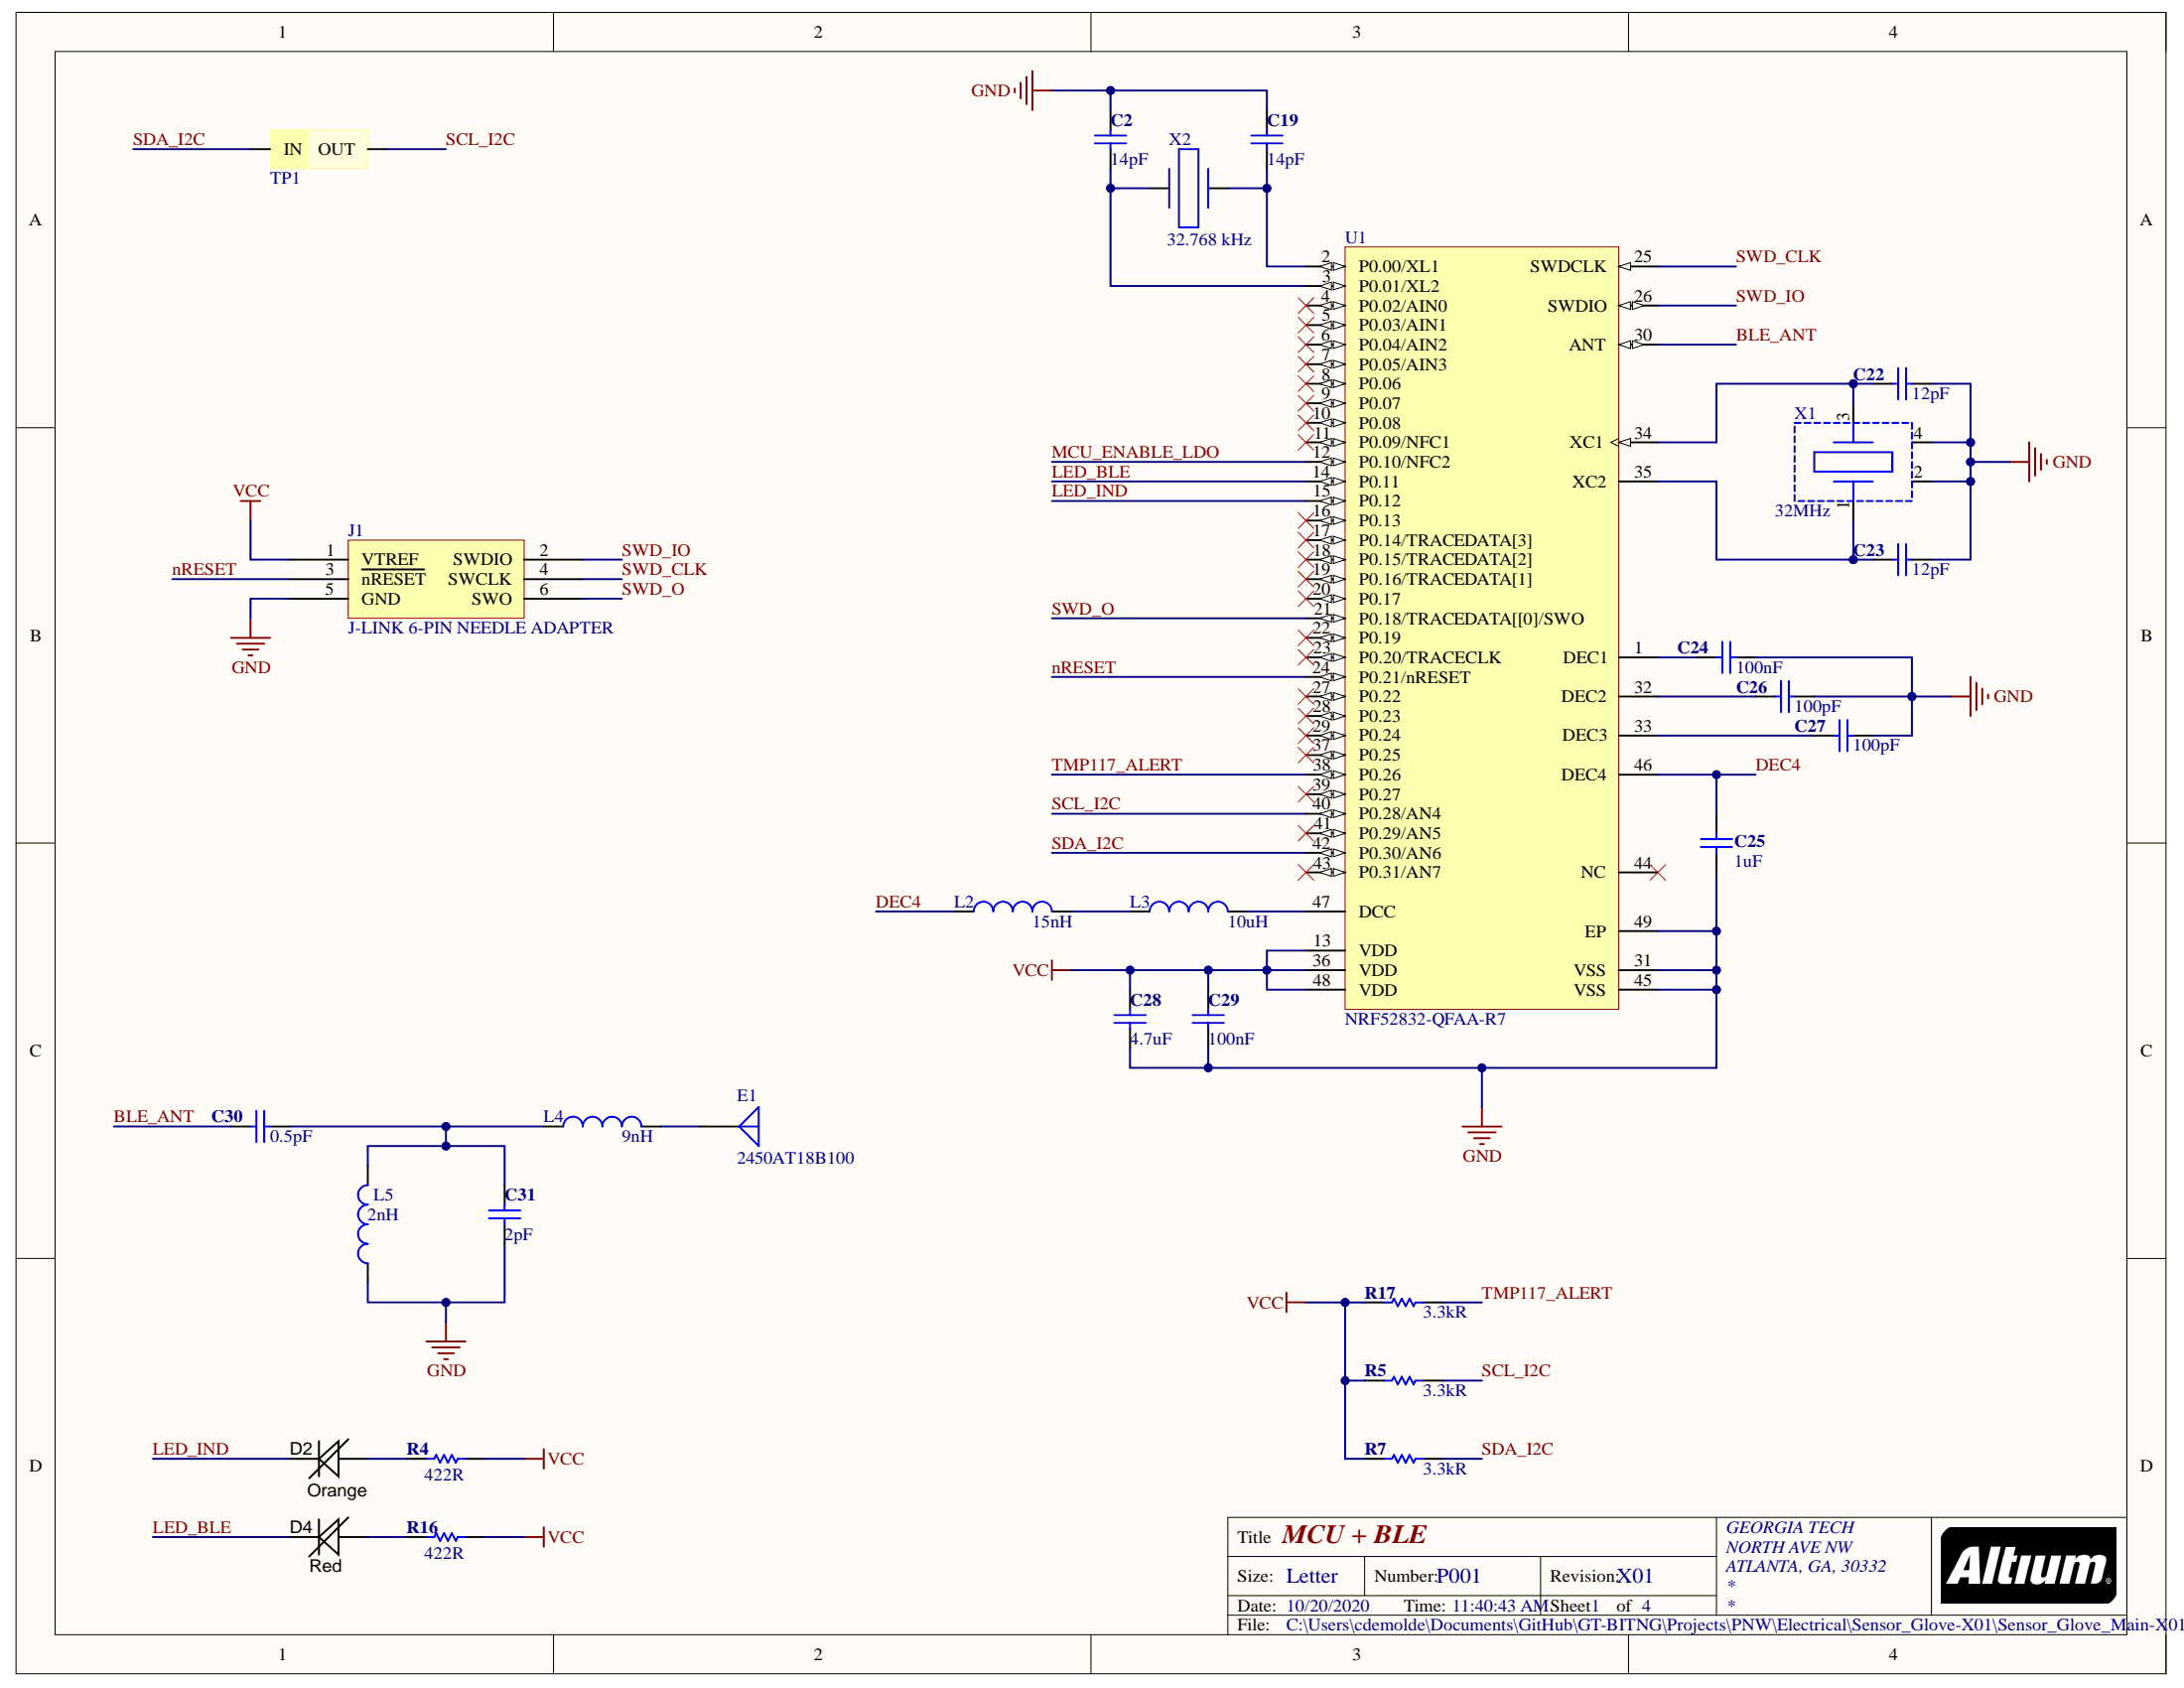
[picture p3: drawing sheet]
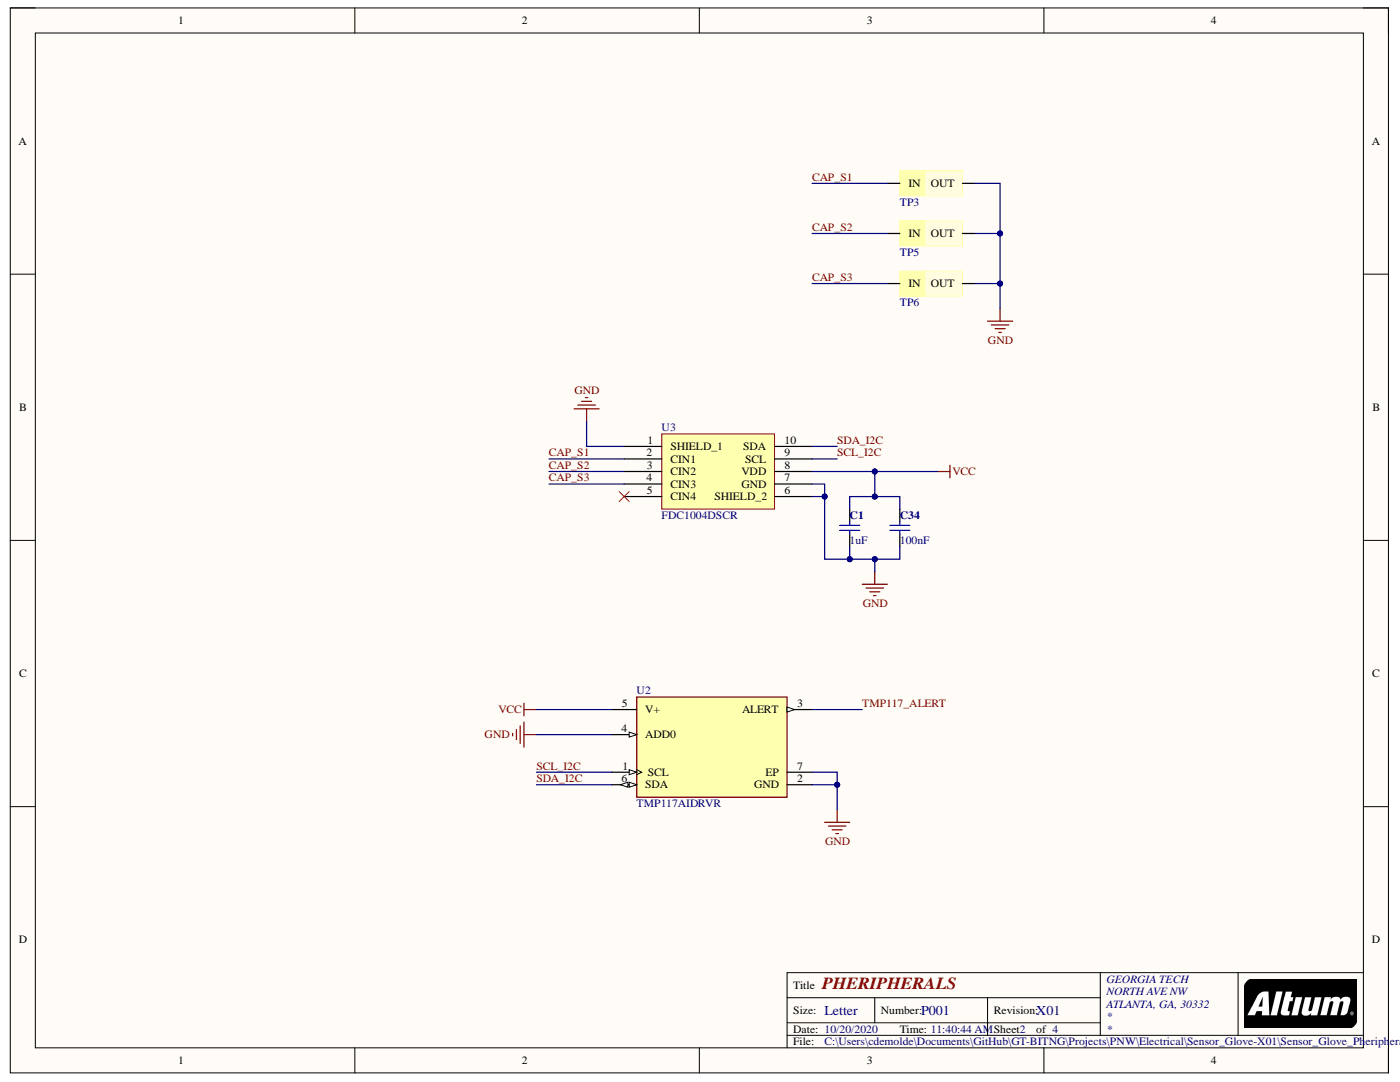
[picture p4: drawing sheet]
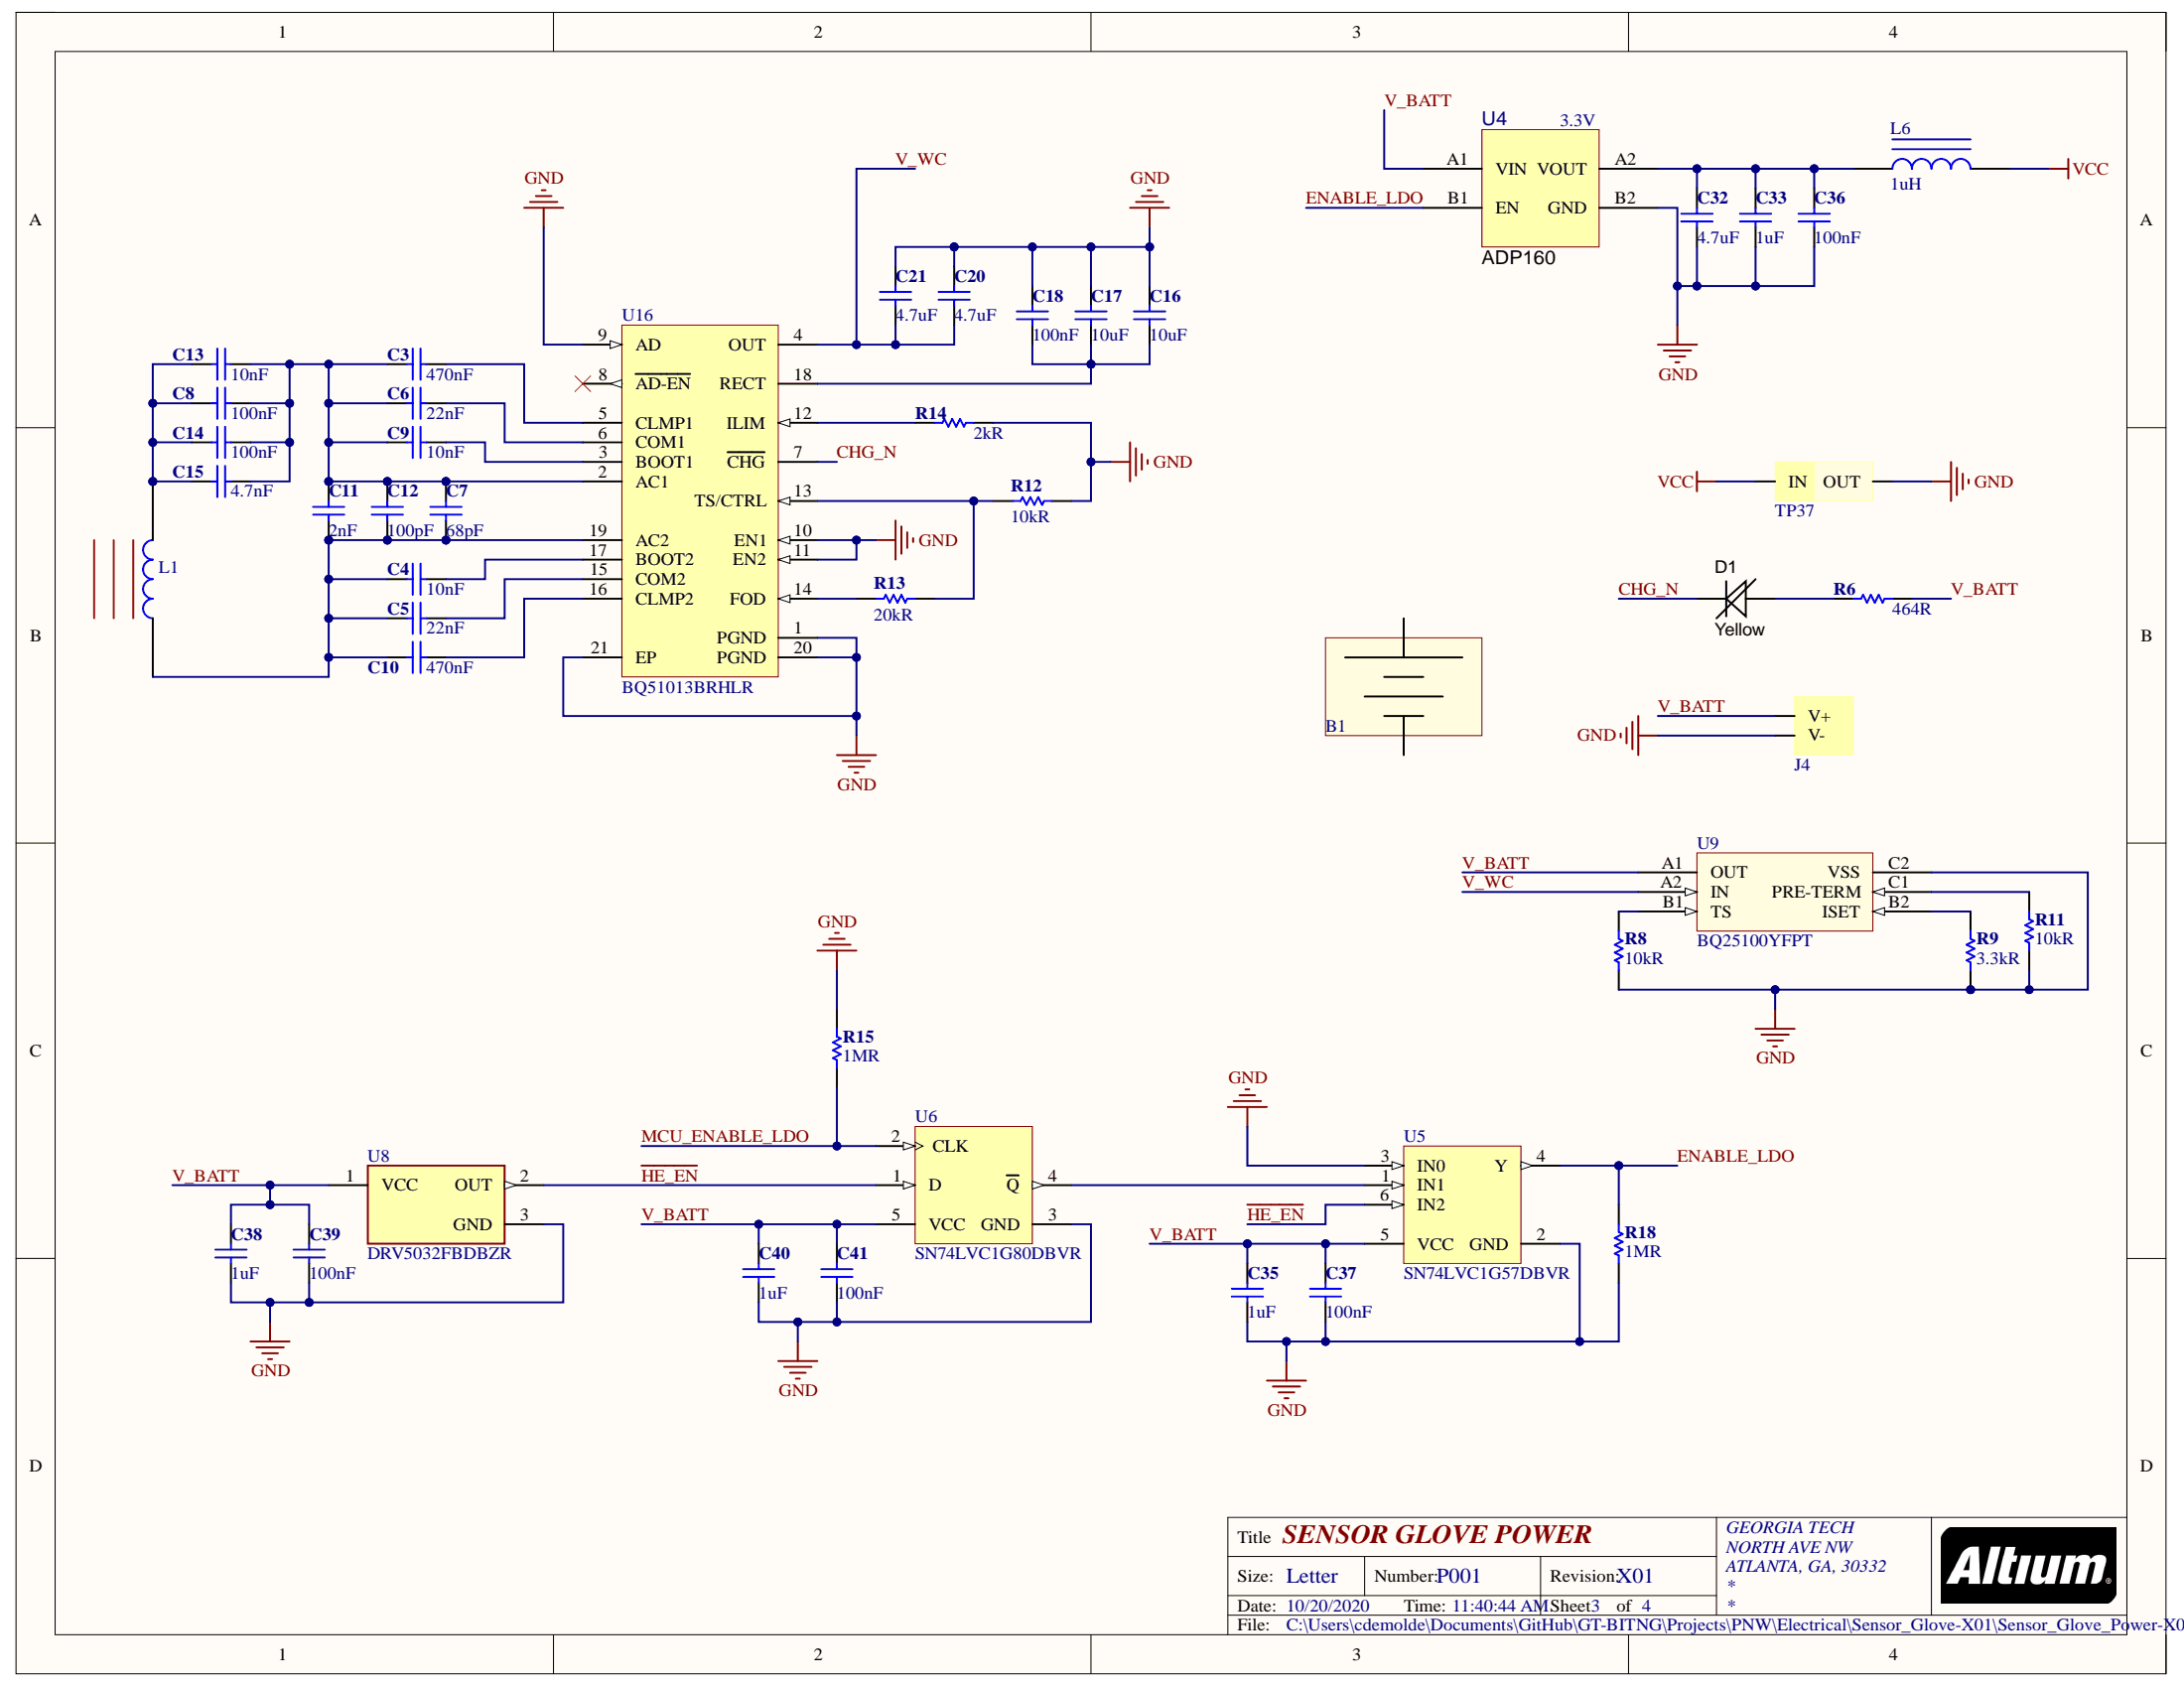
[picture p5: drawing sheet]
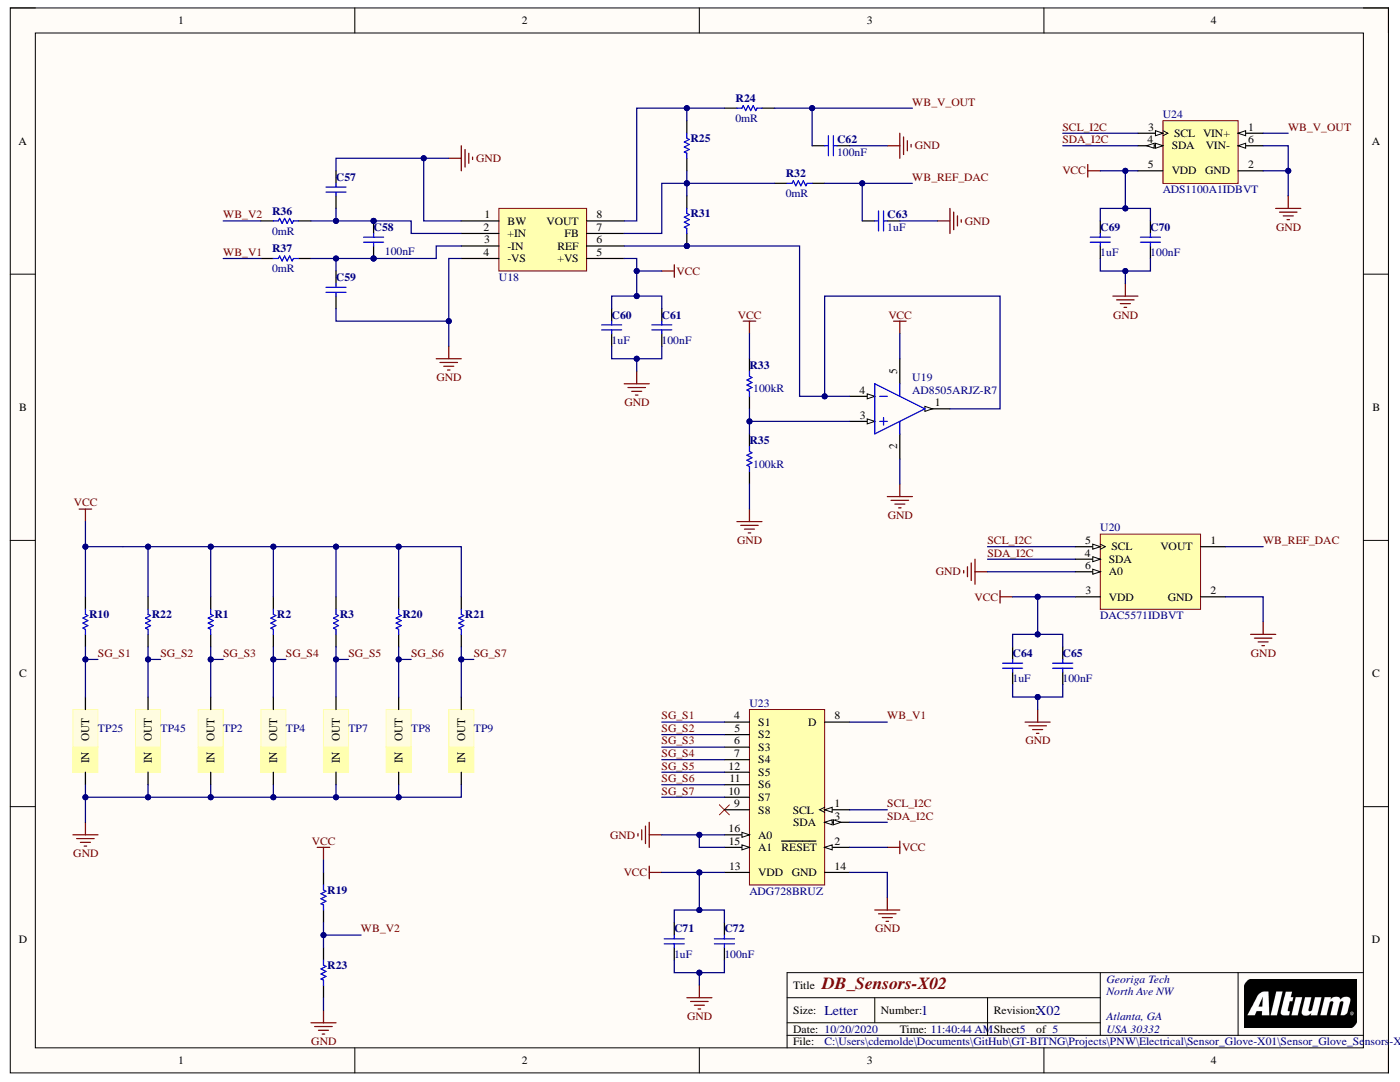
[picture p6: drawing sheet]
# Altium project Sensor_Glove-X01.PrjPcb
Author: C. DEMOLDER
4 sheets, 126 parts. Net scope: global (net labels, ports and power ports of the same name join across sheets).
Board file: Sensor_Glove-X01.PcbDoc
Sheets:
  Sensor_Glove_Main-X01.SchDoc
  Sensor_Glove_Pheripherals-X01.SchDoc
  Sensor_Glove_Power-X01.SchDoc
  Sensor_Glove_Sensors-X01.SchDoc

## Sheet Sensor_Glove_Main-X01.SchDoc: MCU + BLE
size Letter; Author: C. DEMOLDER; CompanyName: GTBID; DrawnBy: C. DEMOLDER; Engineer: C. DEMOLDER; Organization: GEORGIA TECH; Address1: NORTH AVE NW; Address2: ATLANTA, GA, 30332; DocumentNumber: P001; Revision: X01; SheetNumber: 1; SheetTotal: 4

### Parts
C2  14pF  [C0402]
C19  14pF  [C0402]
C22  12pF  [C0402]
C23  12pF  [C0402]
C24  100nF  [C0402]
C25  1uF  [C0402]
C26  100pF  [C0402]
C27  100pF  [C0402]
C28  4.7uF  [C0402]
C29  100nF  [C0402]
C30  0.5pF  [C0402]
C31  2pF  [C0402]
D2  Orange  [LED_0402]
D4  Red  [LED_0402]
E1  2450AT18B100  [2450AT18B100]
J1  J-LINK 6-PIN NEEDLE ADAPTER  [J-LINK 6 PIN NEEDLE]
L2  15nH  [L0402]
L3  10uH  [L0603]
L4  9nH  [L0402]
L5  2nH  [L0402]
R4  422R  [R0402]
R5  3.3kR  [R0402]
R7  3.3kR  [R0402]
R16  422R  [R0402]
R17  3.3kR  [R0402]
TP1  JUMPER  [JUMPER]  (value not drawn)
U1  NRF52832-QFAA-R7  [NRF52832-QFAA-R7]
X1  32MHz  [CRYSTAL_1MM6_X_1MM2]
X2  32.768 kHz  [CRYSTAL_1MM2_X_1MM0]

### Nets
GND: C2.1 C19.1 C22.2 C23.2 C24.2 C25.1 C26.2 C27.2 C28.2 C29.1 C31.2 J1.5(GND) L5.1 U1.31(VSS) U1.45(VSS) U1.49(EP) X1.2(GND) X1.4(GND)
VCC: C28.1 C29.2 J1.1(VTREF) R4.1 R5.1 R7.1 R16.1 R17.1 U1.13(VDD) U1.36(VDD) U1.48(VDD)
BLE_ANT: C30.1 U1.30(ANT)
DEC4: C25.2 L2.1 U1.46(DEC4)
LED_BLE: D4.K U1.14(P0.11)
LED_IND: D2.K U1.15(P0.12)
MCU_ENABLE_LDO: U1.12(P0.10/NFC2)
nRESET: J1.3(~{nRESET}) U1.24(P0.21/nRESET)
SCL_I2C: R5.2 TP1.2(OUT) U1.40(P0.28/AN4)
SDA_I2C: R7.2 TP1.1(IN) U1.42(P0.30/AN6)
SWD_CLK: J1.4(SWCLK) U1.25(SWDCLK)
SWD_IO: J1.2(SWDIO) U1.26(SWDIO)
SWD_O: J1.6(SWO) U1.21(P0.18/TRACEDATA[[0]/SWO)
TMP117_ALERT: R17.2 U1.38(P0.26)
NetC2_2: C2.2 U1.3(P0.01/XL2) X2.1
NetC19_2: C19.2 U1.2(P0.00/XL1) X2.2
NetC22_1: C22.1 U1.34(XC1) X1.3
NetC23_1: C23.1 U1.35(XC2) X1.1
NetC24_1: C24.1 U1.1(DEC1)
NetC26_1: C26.1 U1.32(DEC2)
NetC27_1: C27.1 U1.33(DEC3)
NetC30_2: C30.2 C31.1 L4.1 L5.2
NetD2_A: D2.A R4.2
NetD4_A: D4.A R16.2
NetE1_1: E1.1(A) L4.2
NetL2_2: L2.2 L3.1
NetL3_2: L3.2 U1.47(DCC)

Not connected (* = marked no-connect by the designer): U1 4(P0.02/AIN0)* 5(P0.03/AIN1)* 6(P0.04/AIN2)* 7(P0.05/AIN3)* 8(P0.06)* 9(P0.07)* 10(P0.08)* 11(P0.09/NFC1)* 16(P0.13)* 17(P0.14/TRACEDATA[3])* 18(P0.15/TRACEDATA[2])* 19(P0.16/TRACEDATA[1])* 20(P0.17)* 22(P0.19)* 23(P0.20/TRACECLK)* 27(P0.22)* 28(P0.23)* 29(P0.24)* 37(P0.25)* 39(P0.27)* 41(P0.29/AN5)* 43(P0.31/AN7)* 44(NC)*

## Sheet Sensor_Glove_Pheripherals-X01.SchDoc: PHERIPHERALS
size Letter; Author: C. DEMOLDER; CompanyName: GTBID; DrawnBy: C. DEMOLDER; Engineer: C. DEMOLDER; Organization: GEORGIA TECH; Address1: NORTH AVE NW; Address2: ATLANTA, GA, 30332; DocumentNumber: P001; Revision: X01; SheetNumber: 2; SheetTotal: 4

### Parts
C1  1uF  [C0402]
C34  100nF  [C0402]
TP3  JUMPER  [JUMPER]  (value not drawn)
TP5  JUMPER  [JUMPER]  (value not drawn)
TP6  JUMPER  [JUMPER]  (value not drawn)
U2  TMP117AIDRVR  [TMP117AIDRVR]
U3  Manufacturer Part Number: FDC1004DSCR  [WSON-10 3X3MM]  (hidden comment: 4 CHANNEL CDC)

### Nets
GND: C1.2 C34.2 TP3.2(OUT) TP5.2(OUT) TP6.2(OUT) U2.2(GND) U2.4(ADD0) U2.7(EP) U3.1(SHIELD_1) U3.6(SHIELD_2) U3.7(GND)
VCC: C1.1 C34.1 U2.5(V+) U3.8(VDD)
CAP_S1: TP3.1(IN) U3.2(CIN1)
CAP_S2: TP5.1(IN) U3.3(CIN2)
CAP_S3: TP6.1(IN) U3.4(CIN3)
SCL_I2C: U2.1(SCL) U3.9(SCL)
SDA_I2C: U2.6(SDA) U3.10(SDA)
TMP117_ALERT: U2.3(ALERT)

Not connected (* = marked no-connect by the designer): U3 5(CIN4)*

## Sheet Sensor_Glove_Power-X01.SchDoc: SENSOR GLOVE POWER
size Letter; Author: C. DEMOLDER; Engineer: C. DEMOLDER; Organization: GEORGIA TECH; Address1: NORTH AVE NW; Address2: ATLANTA, GA, 30332; DocumentNumber: P001; Revision: X01; SheetNumber: 3; SheetTotal: 4

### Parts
B1  40 mAh BATTERY  [BATTERY]  (value not drawn)
C3  470nF  [C0402]
C4  10nF  [C0402]
C5  22nF  [C0402]
C6  22nF  [C0402]
C7  68pF  [C0402]
C8  100nF  [C0402]
C9  10nF  [C0402]
C10  470nF  [C0402]
C11  2nF  [C0402]
C12  100pF  [C0402]
C13  10nF  [C0402]
C14  100nF  [C0402]
C15  4.7nF  [C0402]
C16  10uF  [C0603]
C17  10uF  [C0603]
C18  100nF  [C0603]
C20  4.7uF  [C0402]
C21  4.7uF  [C0402]
C32  4.7uF  [C0402]
C33  1uF  [C0402]
C35  1uF  [C0402]
C36  100nF  [C0402]
C37  100nF  [C0402]
C38  1uF  [C0402]
C39  100nF  [C0402]
C40  1uF  [C0402]
C41  100nF  [C0402]
D1  Yellow  [LED_0402]
J4  JUMPER WITH 40 mAh BATTERY  [JUMPER_BATTERY]  (value not drawn)
L1  WIRELESS CHARGING COIL, RECEIVER  [760308101219]  (value not drawn)
L6  1uH  [L0402]
R6  464R  [R0402]
R8  10kR  [R0402]
R9  3.3kR  [R0402]
R11  10kR  [R0402]
R12  10kR  [R0402]
R13  20kR  [R0402]
R14  2kR  [R0402]
R15  1MR  [R0402]
R18  1MR  [R0402]
TP37  JUMPER  [JUMPER]  (value not drawn)
U4  ADP160  Output Voltage: 3.3V  [ADP160]
U5  SN74LVC1G57DBVR  [DBV0006A_M]
U6  SN74LVC1G80DBVR  [DBV0005A_N]
U8  DRV5032FBDBZR  [FP-DBZ0003A-MFG]
U9  BQ25100YFPT  [YZP0006]
U16  BQ51013BRHLR  [BQ51013BRHLR]

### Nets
GND: C16.2 C17.2 C18.2 C20.1 C21.1 C32.2 C33.2 C35.2 C36.1 C37.1 C38.2 C39.1 C40.2 C41.1 J4.2(V-) R8.1 R9.1 R11.1 R12.2 R14.2 R15.1 R18.2 TP37.2(OUT) U4.B2(GND) U5.2(GND) U5.3(IN0) U6.3(GND) U8.3(GND) U9.C2(VSS) U16.1(PGND) U16.9(AD) U16.10(EN1) U16.11(EN2) U16.20(PGND) U16.21(EP)
VCC: L6.2 TP37.1(IN)
~{HE_EN}: U5.6(IN2) U6.1(D) U8.2(OUT)
CHG_N: D1.K U16.7(~{CHG})
ENABLE_LDO: R18.1 U4.B1(EN) U5.4(Y)
MCU_ENABLE_LDO: R15.2 U6.2(CLK)
V_BATT: C35.1 C37.2 C38.1 C39.2 C40.1 C41.2 J4.1(V+) R6.2 U4.A1(VIN) U5.5(VCC) U6.5(VCC) U8.1(VCC) U9.A1(OUT)
V_WC: C20.2 C21.2 U9.A2(IN) U16.4(OUT)
NetC3_1: C3.1 C6.1 C7.1 C8.2 C9.1 C11.1 C12.1 C13.2 C14.2 C15.2 U16.2(AC1)
NetC3_2: C3.2 U16.5(CLMP1)
NetC4_1: C4.1 C5.1 C7.2 C10.1 C11.2 C12.2 L1.1 U16.19(AC2)
NetC4_2: C4.2 U16.17(BOOT2)
NetC5_2: C5.2 U16.15(COM2)
NetC6_2: C6.2 U16.6(COM1)
NetC8_1: C8.1 C13.1 C14.1 C15.1 L1.2
NetC9_2: C9.2 U16.3(BOOT1)
NetC10_2: C10.2 U16.16(CLMP2)
NetC16_1: C16.1 C17.1 C18.1 U16.18(RECT)
NetC32_1: C32.1 C33.1 C36.2 L6.1 U4.A2(VOUT)
NetD1_A: D1.A R6.1
NetR8_2: R8.2 U9.B1(TS)
NetR9_2: R9.2 U9.B2(ISET)
NetR11_2: R11.2 U9.C1(PRE-TERM)
NetR12_1: R12.1 R13.2 U16.13(TS/CTRL)
NetR13_1: R13.1 U16.14(FOD)
NetR14_1: R14.1 U16.12(ILIM)
NetU5_1: U5.1(IN1) U6.4(~{Q})

Not connected (* = marked no-connect by the designer): U16 8(~{AD-EN})*

## Sheet Sensor_Glove_Sensors-X01.SchDoc: DB_Sensors-X02
size Letter; Organization: Georiga Tech; Address1: North Ave NW; Address3: Atlanta, GA; Address4: USA 30332; DocumentNumber: 1; Revision: X02; SheetNumber: 5; SheetTotal: 5

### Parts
C57  (no value)  [C0402]
C58  100nF  [C0402]
C59  (no value)  [C0402]
C60  1uF  [C0402]
C61  100nF  [C0402]
C62  100nF  [C0402]
C63  1uF  [C0402]
C64  1uF  [C0402]
C65  100nF  [C0402]
C69  1uF  [C0402]
C70  100nF  [C0402]
C71  1uF  [C0402]
C72  100nF  [C0402]
R1  (no value)  [R0402]
R2  (no value)  [R0402]
R3  (no value)  [R0402]
R10  (no value)  [R0402]
R19  (no value)  [R0402]
R20  (no value)  [R0402]
R21  (no value)  [R0402]
R22  (no value)  [R0402]
R23  (no value)  [R0402]
R24  0mR  [R0402]
R25  (no value)  [R0402]
R31  (no value)  [R0402]
R32  0mR  [R0402]
R33  100kR  [R0402]
R35  100kR  [R0402]
R36  0mR  [R0402]
R37  0mR  [R0402]
TP2  JUMPER  [JUMPER]  (value not drawn)
TP4  JUMPER  [JUMPER]  (value not drawn)
TP7  JUMPER  [JUMPER]  (value not drawn)
TP8  JUMPER  [JUMPER]  (value not drawn)
TP9  JUMPER  [JUMPER]  (value not drawn)
TP25  JUMPER  [JUMPER]  (value not drawn)
TP45  JUMPER  [JUMPER]  (value not drawn)
U18  Instrumentation Amplifier  [8-MSOP]  (value not drawn)
U19  AD8505ARJZ-R7  [ADI-RJ-5_N]
U20  DAC5571IDBVT  [TI-DBV6_M]
U23  ADG728BRUZ  [ADI-RU-16_M]
U24  ADS1100A1IDBVT  [TI-DBV6_N]

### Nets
GND: C57.1 C59.2 C60.2 C61.2 C62.2 C63.2 C64.2 C65.2 C69.2 C70.2 C71.2 C72.2 R23.2 R35.2 TP2.1(IN) TP4.1(IN) TP7.1(IN) TP8.1(IN) TP9.1(IN) TP25.1(IN) TP45.1(IN) U18.1(BW) U18.4(-VS) U19.2(-V) U20.2(GND) U20.6(A0) U23.14(GND) U23.15(A1) U23.16(A0) U24.2(GND) U24.6(VIN-)
VCC: C60.1 C61.1 C64.1 C65.1 C69.1 C70.1 C71.1 C72.1 R1.1 R2.1 R3.1 R10.1 R19.1 R20.1 R21.1 R22.1 R33.1 U18.5(+VS) U19.5(+V) U20.3(VDD) U23.2(~{RESET}) U23.13(VDD) U24.5(VDD)
SCL_I2C: U20.5(SCL) U23.1(SCL) U24.3(SCL)
SDA_I2C: U20.4(SDA) U23.3(SDA) U24.4(SDA)
SG_S1: R10.2 TP25.2(OUT) U23.4(S1)
SG_S2: R22.2 TP45.2(OUT) U23.5(S2)
SG_S3: R1.2 TP2.2(OUT) U23.6(S3)
SG_S4: R2.2 TP4.2(OUT) U23.7(S4)
SG_S5: R3.2 TP7.2(OUT) U23.12(S5)
SG_S6: R20.2 TP8.2(OUT) U23.11(S6)
SG_S7: R21.2 TP9.2(OUT) U23.10(S7)
WB_REF_DAC: C63.1 R32.2 U20.1(VOUT)
WB_V1: R37.1 U23.8(D)
WB_V2: R19.2 R23.1 R36.1
WB_V_OUT: C62.1 R24.2 U24.1(VIN+)
NetC57_2: C57.2 C58.1 R36.2 U18.2(+IN)
NetC58_2: C58.2 C59.1 R37.2 U18.3(-IN)
NetR24_1: R24.1 R25.2 U18.8(VOUT)
NetR25_1: R25.1 R31.2 R32.1 U18.7(FB)
NetR31_1: R31.1 U18.6(REF) U19.1(OUT) U19.4(-IN)
NetR33_2: R33.2 R35.1 U19.3(+IN)

Not connected (* = marked no-connect by the designer): U23 9(S8)*

## Nets that join several sheets
GND: Sensor_Glove_Main-X01 (18 pins), Sensor_Glove_Pheripherals-X01 (11 pins), Sensor_Glove_Power-X01 (35 pins), Sensor_Glove_Sensors-X01 (31 pins)
VCC: Sensor_Glove_Main-X01 (11 pins), Sensor_Glove_Pheripherals-X01 (C1.1 C34.1 U2.5 U3.8), Sensor_Glove_Power-X01 (L6.2 TP37.1), Sensor_Glove_Sensors-X01 (23 pins)
MCU_ENABLE_LDO: Sensor_Glove_Main-X01 (U1.12), Sensor_Glove_Power-X01 (R15.2 U6.2)
SCL_I2C: Sensor_Glove_Main-X01 (R5.2 TP1.2 U1.40), Sensor_Glove_Pheripherals-X01 (U2.1 U3.9), Sensor_Glove_Sensors-X01 (U20.5 U23.1 U24.3)
SDA_I2C: Sensor_Glove_Main-X01 (R7.2 TP1.1 U1.42), Sensor_Glove_Pheripherals-X01 (U2.6 U3.10), Sensor_Glove_Sensors-X01 (U20.4 U23.3 U24.4)
TMP117_ALERT: Sensor_Glove_Main-X01 (R17.2 U1.38), Sensor_Glove_Pheripherals-X01 (U2.3)

## Assembly variants
Temperature_IMU: all parts fitted
